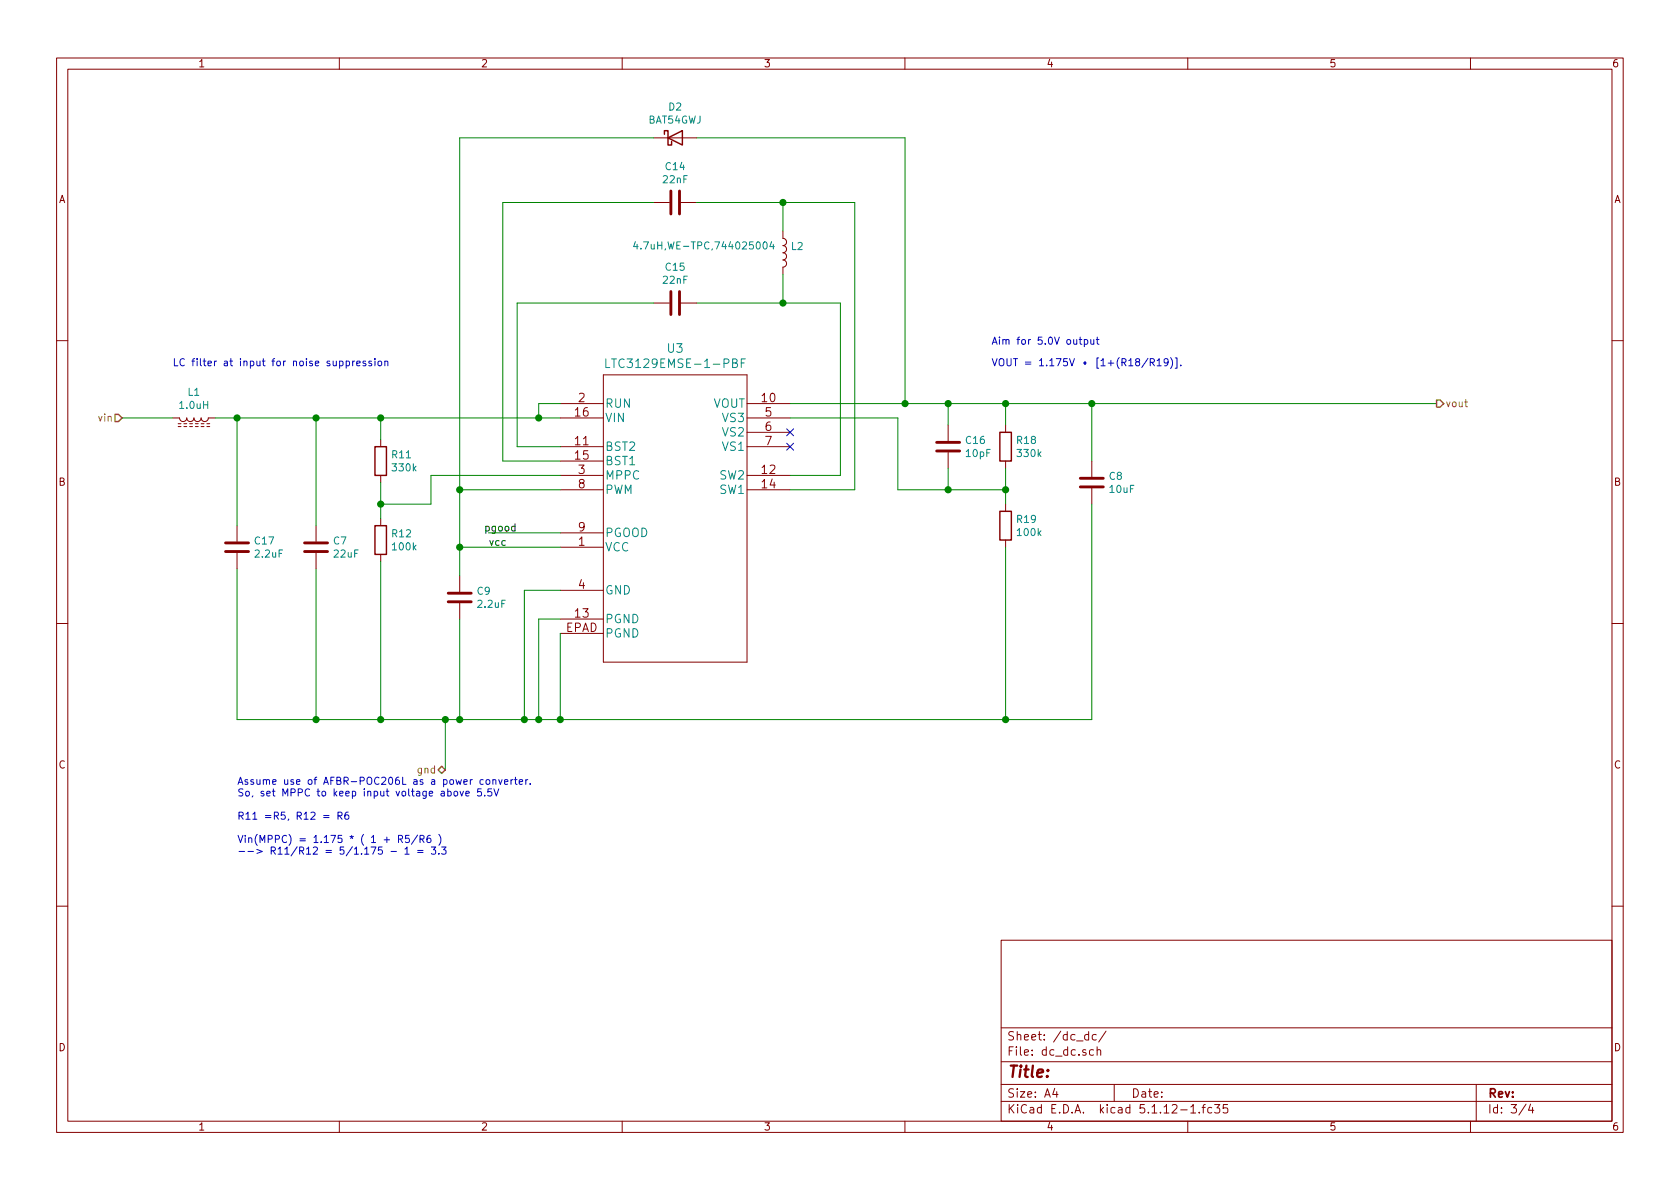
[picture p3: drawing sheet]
<svg xmlns="http://www.w3.org/2000/svg" width="297mm" height="210mm" viewBox="0 0 297 210" stroke-linecap="round" stroke-linejoin="round" font-family="sans-serif">
<g fill="none" stroke="#840000" stroke-width=".18">
<path d="M10 10.3h277v189.9h-277zM12 12.2h273v186.1h-273zM60 10.3v1.9M110 10.3v1.9M160 10.3v1.9M210 10.3v1.9M260 10.3v1.9M115.6 35.8h2.8M115.6 24.4h7.6M120.4 35.8h2.8M115.6 53.6h2.8M120.4 53.6h2.8"/>
<path d="M138.4 40.9v1.3a.63 .63 0 0 1 .7 .6 .63 .63 0 0 1-.7 .6 .63 .63 0 0 1 .7 .7 .63 .63 0 0 1-.7 .6 .63 .63 0 0 1 .7 .6 .63 .63 0 0 1-.7 .7 .63 .63 0 0 1 .7 .6 .63 .63 0 0 1-.7 .6v1.3M10 60.2h2M30.5 73.9h1.2a.63 .63 0 0 0 .7 .6 .63 .63 0 0 0 .6-.6 .63 .63 0 0 0 .7 .6 .63 .63 0 0 0 .6-.6 .63 .63 0 0 0 .6 .6 .63 .63 0 0 0 .7-.6 .63 .63 0 0 0 .6 .6 .63 .63 0 0 0 .6-.6h1.3M31.5 74.9h.5M31.5 75.4h.5M32.5 74.9h.5M32.5 75.4h.5M33.5 74.9h.5M33.5 75.4h.5M34.5 74.9h.6M34.5 75.4h.6M35.6 74.9h.5"/>
<path d="M35.6 75.4h.5M36.6 74.9h.5M36.6 75.4h.5M67.3 77.7v1.3M99.1 71.4h7.6M99.1 79h7.6M99.1 73.9h7.6M106.7 66.3h25.4v50.8h-25.4zM132.1 71.4h7.6M132.1 79h7.6M132.1 73.9h7.6M132.1 76.4h7.6"/>
<path d="M167.6 75.2v2.8M177.8 75.2v1.2M285 60.2h2M41.9 93v2.8M41.9 97.8v2.8M55.9 93v2.8M55.9 97.8v2.8M67.3 84.1v1.2M67.3 91.7v1.3M67.3 98v1.3M99.1 96.8h7.6M99.1 84.1h7.6"/>
<path d="M99.1 86.6h7.6M99.1 81.5h7.6M99.1 94.2h7.6M132.1 84.1h7.6M132.1 86.6h7.6M167.6 80v2.8M177.8 81.5v1.3M177.8 89.1v1.3M177.8 95.5v1.3M193 81.5v2.8M193 86.4v2.7M10 110.3h2"/>
<path d="M81.3 101.8v2.8M81.3 106.7v2.8M99.1 109.5h7.6M99.1 104.4h7.6M99.1 112h7.6M285 110.3h2M10 160.2h2M177 166.3h108v32h-108zM285 160.2h2M60 198.3v1.9M110 198.3v1.9M160 198.3v1.9"/>
<path d="M177 194.8h108M177 191.8h108M177 187.8h108M177 181.8h108M186.5 192.5l-.4 1h1M186.8 193v1M192.5 183l-.5-.1-.2 .3v.6l.2 .1 .5-.1M192.5 182.4v1.5M193.3 185.7l-.4-.1-.3 .3 .1 .6 .2 .1 .4-.1M193.8 183l-.4-.1-.3 .3 .1 .6 .2 .1 .4-.1M194 185.7l.2-.1 .4 .1v.9M194 185.1v1.5"/>
<path d="M195.6 182.3l-1.3 2M197 191.8v3M208.8 196.3h1.1M210 198.3v1.9M210.5 195.8l.5-.5v1.5M210.5 196.8h.9M212 196.7v.1M212.5 195.8h.6M213.1 195.3l-.3 .2v1.3M214.2 195.9l-.4-.1-.3 .3 .2 .6h.5M214.8 195.3h.9l-.5 .6 .4 .1v.7l-.2 .1-.6-.1M217 195.3h-.7v.7l.2-.1 .5 .1 .1 .2-.1 .5-.2 .1-.5-.1"/>
<path d="M260 198.3v1.9M261 191.8v6.5M269.8 195.2l-1.2 2M270.6 195.2l-.3 1.1h.9M271 195.8v1"/>
</g>
<g fill="none" stroke="#840000" stroke-width=".51">
<path d="M118.6 33.8v4M120.1 33.8v4M118.6 51.6v4M120.1 51.6v4M165.6 79.8h4.1M165.6 78.2h4.1M39.9 97.5h4M39.9 96h4M53.8 97.5h4.1M53.8 96h4.1M191 86.1h4.1M191 84.6h4.1"/>
<path d="M79.2 106.4h4.1M79.2 104.9h4.1"/>
</g>
<path d="M112.3 42.7l-.3 .9h.8M112.6 43.2v.8M136.4 42.7l-.3 .9h.8M136.7 43.2v.8M107.1 63.5v1.5h.7M131.1 64.2h.5M131.8 63.5h-.7v1.5" fill="none" stroke="#008484" stroke-width=".18"/>
<path d="M117.5 23.7v-.6h.6v2.5h.6v-.6M118.1 24.4l2.5-1.3v2.5zM66.3 79h2v5.1h-2zM176.8 76.4h2v5.1h-2zM66.3 93h2v5h-2zM176.8 90.4h2v5.1h-2z" fill="none" stroke="#840000" stroke-width=".25"/>
<g fill="none" stroke="#008400" stroke-width=".18">
<path d="M115.6 24.4h-34.3v77.4M115.6 35.8h-26.7v45.7h10.2M123.2 35.8h27.9v50.8h-11.4M123.2 24.4h36.8v47M138.4 35.8v5.1M115.6 53.6h-24.2v25.4h7.7M123.2 53.6h25.4v30.5h-8.9M138.4 48.5v5.1M21.6 73.9h8.9M38.1 73.9h61M41.9 73.9v19.1M55.9 73.9v19.1"/>
<path d="M67.3 73.9v3.8M99.1 71.4h-3.9v2.5M139.7 71.4h114.3M139.7 73.9h19v12.7h19.1M167.6 71.4v3.8M177.8 71.4v3.8M193 71.4v10.1M67.3 85.3v6.4M67.3 99.3v27.9M81.3 86.6h17.8M81.3 96.8h17.8M86.4 94.2h12.7"/>
<path d="M99.1 84.1h-22.9v5h-8.9M167.6 82.8v3.8M177.8 82.8v6.3M177.8 96.8v30.4M193 89.1v38.1h-151.1v-26.6M55.9 100.6v26.6M81.3 109.5v17.7M99.1 112v15.2M99.1 109.5h-3.9v17.7M99.1 104.4h-6.4v22.8M78.7 127.2v8.9"/>
</g>
<path d="M20.3 73.3h.7l.6 .6-.6 .6h-.7zM254 70.7h.6l.7 .7-.7 .6h-.6zM77.5 136.1l.6-.6 .6 .6-.6 .7z" fill="none" stroke="#848400" stroke-width=".25"/>
<path d="M259 71.1h.5M259.2 70.7v1l.3 .2" fill="none" stroke="#848400" stroke-width=".18"/>
<g fill="none" stroke="#0000c2" stroke-width=".18">
<path d="M191 59.6v1.1l.3 .2M194 59.6v1.1l.3 .2M61.2 63.9l.4-.1 .2 .3-.1 .5h-.5M61.2 63.8v1.3M62.4 63.8v.9M62.7 63.8l-.3 .3M63.1 64.3l.6-.1-.1-.3-.3-.1-.2 .2v.6h.5M64.6 63.9l-.3-.1-.1 .2v.2l.4 .1v.3h-.4M65.7 63.9l-.3-.1-.2 .2 .1 .2 .4 .1v.3h-.5M66.3 63.4v.1M66.3 63.8v.9M66.9 64l.2-.2 .3 .2 .1 .5-.1 .1-.3 .1-.2-.1z"/>
<path d="M68 64l.2-.2 .3 .1 .1 .8M68 63.8v.9M190.8 60h.5M191.7 60.1l.4-.1 .2 .3-.1 .5h-.5M191.7 60v1.3M192.9 60v.8l.3 .1 .2-.1M193.4 60v.9M193.8 60h.5M201 64l-.2-.2v-.3l.2-.1 .4 .1v.3l-.5 .2-.1 .2v.3l.2 .2 .4-.1 .1-.1-.1-.4-.1-.1M203 63.4l-1.1 1.6M203.4 64.1l.6-.1 .1-.2-.1-.3-.1-.1h-.5v1.3M203.7 64.1l.4 .6"/>
<path d="M204.6 63.8l.4-.4v1.3M204.6 64.7h.7M206.5 64l-.2 .2h-.4l-.1-.2 .1-.5 .1-.1h.3l.2 .3a.97 .97 0 0 1-.2 .9l-.4 .1M207 63.2a1.47 1.47 0 0 1 0 2M207.8 63.3h.3v1.8h-.3M208.8 64.6v.1M80.4 140l.3-.1 .2 .3-.1 .5-.3 .1-.2-.2zM81.3 139.9l.3 .9 .3-.9M85.1 139.5h-.6l-.1 .6 .2-.1h.4l.1 .6-.2 .2-.5-.2M85.4 137.9h-.3l-.2 .2 .1 .6h.4M86.1 137.9h.3l.2 .2-.1 .6h-.3l-.3-.2zM86.9 139.5h-.6l-.1 .6 .2-.1 .5 .1v.5l-.2 .2-.5-.2"/>
<path d="M87.1 138l.2-.1h.3l.1 .8M87.1 137.9v.8M87.3 139.5l.5 1.3 .4-1.3M88.2 137.9l.3 .8 .3-.8M89.2 138.3l.6-.1-.1-.3h-.3l-.2 .1 .1 .7h.4M90.3 137.9v.8M90.7 137.9l-.4 .2M91 137.9h.4M91.1 137.4v1.1l.3 .2M91.8 138.3l.6-.1v-.3h-.4l-.2 .1 .1 .7h.5M93 137.9v.8M93.3 137.9h-.2l-.1 .2"/>
<path d="M93.8 138.6v.1M57.2 144.2h1M57.2 144.6h1M59.8 144.3l.6-.1v-.5l-.2-.1h-.4v1.3M60 144.3l.5 .6M61.6 143.6l-.4 .1a.81 .81 0 0 0 0 1.2l.4-.1 .1-.5-.3-.2h-.2l-.2 .2M67.6 149.8h-.6l-.1 .6 .2-.1 .5 .1v.5l-.2 .1-.5-.1M69.1 150.6h1M70.5 148.4l.6-.1v-.5l-.2-.1h-.4v1.3M70.8 148.4l.4 .6M71.6 150.1l.4-.3v1.2M71.6 151h.7"/>
<path d="M72.3 147.7h-.6v.6l.2-.1 .4 .1v.6l-.1 .1-.5-.1M73.8 147.7l-1.1 1.6M73.8 150.4h1M73.8 150.7h1M74.3 148.4l.6-.1v-.5l-.1-.1h-.5v1.3M74.6 148.4l.4 .6M76.1 147.7l-.4 .1a.87 .87 0 0 0 0 1.2l.4-.1v-.6l-.4-.1-.2 .3M76.3 149.8h.7l-.4 .5 .4 .1v.5l-.2 .1-.5-.1M77.6 147.5a1.47 1.47 0 0 1 0 2M77.6 150.9v.1M78.1 149.8h.8l-.5 .5 .4 .1v.5l-.2 .1-.5-.1M82.4 140.3l.6-.1-.1-.2-.4-.1-.1 .2v.6h.5"/>
<path d="M85.7 140.6v.2"/>
</g>
<g fill="#008400" stroke="#008400" stroke-width=".25">
<circle cx="55.9" cy="73.9" r=".51"/>
<circle cx="177.8" cy="127.2" r=".51"/>
<circle cx="67.3" cy="89.1" r=".51"/>
<circle cx="67.3" cy="73.9" r=".51"/>
<circle cx="81.3" cy="86.6" r=".51"/>
<circle cx="55.9" cy="127.2" r=".51"/>
<circle cx="95.3" cy="73.9" r=".51"/>
<circle cx="41.9" cy="73.9" r=".51"/>
<circle cx="193" cy="71.4" r=".51"/>
<circle cx="81.3" cy="127.2" r=".51"/>
<circle cx="78.7" cy="127.2" r=".51"/>
<circle cx="167.6" cy="86.6" r=".51"/>
<circle cx="92.7" cy="127.2" r=".51"/>
<circle cx="67.3" cy="127.2" r=".51"/>
<circle cx="167.6" cy="71.4" r=".51"/>
<circle cx="95.3" cy="127.2" r=".51"/>
<circle cx="99.1" cy="127.2" r=".51"/>
<circle cx="160" cy="71.4" r=".51"/>
<circle cx="177.8" cy="71.4" r=".51"/>
<circle cx="81.3" cy="96.8" r=".51"/>
<circle cx="138.4" cy="35.8" r=".51"/>
<circle cx="138.4" cy="53.6" r=".51"/>
<circle cx="177.8" cy="86.6" r=".51"/>
</g>
<path d="M139.1 78.4l1.2 1.2M139.1 75.8l1.2 1.3M140.3 78.4l-1.2 1.2M140.3 75.8l-1.2 1.3" fill="none" stroke="#000084" stroke-width=".18"/>
<text font-size="2.8" fill="#840000" x="178" y="190.5">Title:</text>
<g font-size="2.1" fill="#008484">
<text x="108.5" y="65.1">LTC3129EMSE-1-PBF</text>
<text x="118" y="62.4">U3</text>
<text x="106.9" y="74.6">VIN</text>
<text x="106.9" y="72.1">RUN</text>
<text x="126" y="72.1">VOUT</text>
<text x="127.9" y="74.6">VS3</text>
<text x="127.9" y="77.2">VS2</text>
<text x="106.9" y="79.7">BST2</text>
<text x="106.9" y="82.3">BST1</text>
<text x="127.9" y="79.7">VS1</text>
<text x="106.9" y="84.8">MPPC</text>
<text x="106.9" y="87.3">PWM</text>
<text x="127.3" y="84.8">SW2</text>
<text x="127.3" y="87.3">SW1</text>
<text x="106.9" y="95">PGOOD</text>
<text x="106.9" y="97.5">VCC</text>
<text x="106.9" y="105.1">GND</text>
<text x="106.9" y="110.2">PGND</text>
<text x="106.9" y="112.7">PGND</text>
</g>
<g font-size="2.1" fill="#840000">
<text x="102.3" y="71.1">2</text>
<text x="134.7" y="71.1">10</text>
<text x="101.7" y="73.7">16</text>
<text x="135.3" y="73.7">5</text>
<text x="135.3" y="76.2">6</text>
<text x="101.7" y="78.7">11</text>
<text x="101.7" y="81.3">15</text>
<text x="102.3" y="83.8">3</text>
<text x="134.7" y="83.8">12</text>
<text x="135.3" y="78.7">7</text>
<text x="102.3" y="86.4">8</text>
<text x="134.7" y="86.4">14</text>
<text x="102.3" y="94">9</text>
<text x="102.3" y="96.5">1</text>
<text x="102.3" y="104.1">4</text>
<text x="100" y="111.8">EPAD</text>
<text x="101.7" y="109.2">13</text>
<text x="178" y="184">Sheet: /dc_dc/</text>
<text x="178" y="186.7">File: dc_dc.sch</text>
<text x="178" y="196.9">KiCad E.D.A. kicad 5.1.12-1.fc35</text>
<text x="178" y="194.1">Size: A4</text>
<text x="200" y="194.1">Date:</text>
<text x="263" y="194.1">Rev:</text>
<text x="263" y="196.9">Id: 3/4</text>
</g>
<g font-size="1.8" fill="#840000">
<text x="35" y="11.9">1</text>
<text x="85" y="11.9">2</text>
<text x="135" y="11.9">3</text>
<text x="185" y="11.9">4</text>
<text x="235" y="11.9">5</text>
<text x="285" y="11.9">6</text>
<text x="10.4" y="35.9">A</text>
<text x="285.4" y="35.9">A</text>
<text x="10.4" y="85.9">B</text>
<text x="285.4" y="85.9">B</text>
<text x="10.4" y="135.9">C</text>
<text x="285.4" y="135.9">C</text>
<text x="10.4" y="185.9">D</text>
<text x="285.4" y="185.9">D</text>
<text x="35" y="199.9">1</text>
<text x="85" y="199.9">2</text>
<text x="135" y="199.9">3</text>
<text x="185" y="199.9">4</text>
<text x="235" y="199.9">5</text>
<text x="285" y="199.9">6</text>
</g>
<g font-size="1.8" fill="#008484">
<text x="114.6" y="21.9">BAT54GWJ</text>
<text x="118.3" y="19.6">D2</text>
<text x="117.3" y="32.4">22nF</text>
<text x="117.8" y="30.1">C14</text>
<text x="113.7" y="44.1">4.7uH,WE-TPC,744025004</text>
<text x="117.8" y="47.9">C15</text>
<text x="140" y="44.2">L2</text>
<text x="117.3" y="50.2">22nF</text>
<text x="33.3" y="70">L1</text>
<text x="31.9" y="72.3">1.0uH</text>
<text x="69.4" y="81">R11</text>
<text x="69.5" y="83.4">330k</text>
<text x="170.8" y="78.5">C16</text>
<text x="170.9" y="80.8">10pF</text>
<text x="179.9" y="78.5">R18</text>
<text x="180" y="80.8">330k</text>
<text x="196.2" y="84.9">C8</text>
<text x="196.3" y="87.2">10uF</text>
<text x="69.4" y="95">R12</text>
<text x="179.9" y="92.5">R19</text>
<text x="180" y="94.8">100k</text>
<text x="45.1" y="96.3">C17</text>
<text x="45.2" y="98.6">2.2uF</text>
<text x="59" y="96.3">C7</text>
<text x="59.1" y="98.6">22uF</text>
<text x="69.5" y="97.3">100k</text>
<text x="84.4" y="105.2">C9</text>
<text x="84.6" y="107.5">2.2uF</text>
</g>
<g font-size="1.8" fill="#0000c2">
<text x="30.5" y="64.8">LC filter at input for noise suppression</text>
<text x="175.3" y="61">Aim for 5.0V output</text>
<text x="175.3" y="64.8">VOUT = 1.175V [1+(R18/R19)].</text>
<text x="41.9" y="138.8">Assume use of AFBR-POC206L as a power converter.</text>
<text x="41.9" y="140.8">So, set MPPC to keep input voltage above 5.5V</text>
<text x="41.9" y="145">R11 =R5, R12 = R6</text>
<text x="41.9" y="149.1">Vin(MPPC) = 1.175 * ( 1 + R5/R6 )</text>
<text x="41.9" y="151.1">--&gt; R11/R12 = 5/1.175 - 1 = 3.3</text>
</g>
<g font-size="1.8" fill="#848400">
<text x="17.5" y="74.5">vin</text>
<text x="255.5" y="72">vout</text>
<text x="74" y="136.8">gnd</text>
</g>
<g font-size="1.8">
<text x="86" y="94">pgood</text>
<text x="86.4" y="96.5">vcc</text>
</g>
</svg>
